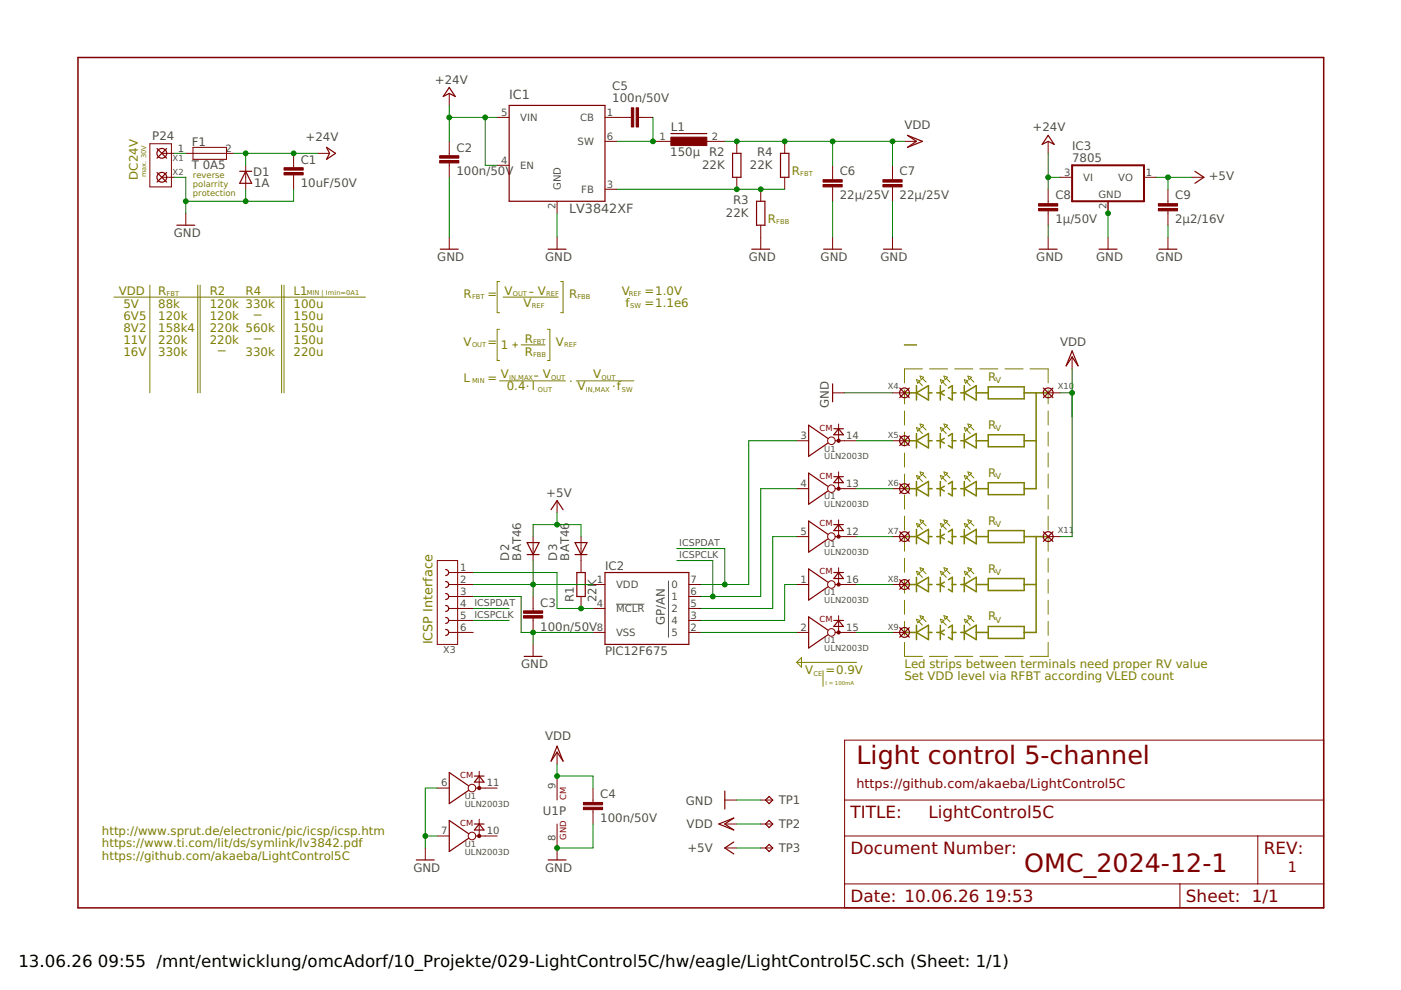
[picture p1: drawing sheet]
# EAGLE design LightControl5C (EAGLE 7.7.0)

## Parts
C1  10uF/50V  C-EUC2220K  [C2220K]
C2  100n/50V  X7R-100000P-0805  [0805]
C3  100n/50V  X7R-100000P-0805  [0805]
C4  100n/50V  X7R-100000P-0805  [0805]
C5  100n/50V  X7R-100000P-0805  [0805]
C6  22µ/25V  X5R-22000000P-1210  [1210]
C7  22µ/25V  X5R-22000000P-1210  [1210]
C8  1µ/50V  X7R-1000000P-0805  [0805]
C9  2µ2/16V  X7R-2200000P-0805  [0805]
D1  1A  RS1B  [DO214AC]
D2  BAT46  BAT46W  [SOD123]
D3  BAT46  BAT46W  [SOD123]
F1  T 0A5  OMT-T0A75-125V  [OMT125]
IC1  LV3842XF  LV3842  [SOT23-6]
IC2  PIC12F675  PIC12F675SN  [SOIC08]
IC3  7805  78L05ACY  [SOT89W]
L1  150µ  PISM-150U  [PISM]
R1  22K  RC0805-22000  [0805]
R2  22K  RC0805-22000  [0805]
R3  22K  RC0805-22000  [0805]
R4  22K  RC0805-22000  [0805]
TP1  TPB1,27  [B1,27]
TP2  TPB1,27  [B1,27]
TP3  TPB1,27  [B1,27]
U1  ULN2003D  [SOIC16]
X1  Footprint  1X1S-L38W19  [L38W19X1]
X2  Footprint  1X1S-L38W19  [L38W19X1]
X3  FLE-103-01  BOXHD-06-SMT-1.27  [FLE-103]
X4  Footprint  1X1S-L38W19  [L38W19X1]
X5  Footprint  1X1S-L38W19  [L38W19X1]
X6  Footprint  1X1S-L38W19  [L38W19X1]
X7  Footprint  1X1S-L38W19  [L38W19X1]
X8  Footprint  1X1S-L38W19  [L38W19X1]
X9  Footprint  1X1S-L38W19  [L38W19X1]
X10  Footprint  1X1S-L38W19  [L38W19X1]
X11  Footprint  1X1S-L38W19  [L38W19X1]

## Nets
+5V: C9.1 D2.A D3.A IC3.1(VO) TP3.TP
+24V: C1.1 C2.1 C8.1 D1.C F1.2 IC1.4(EN) IC1.5(VIN) IC3.3(VI)
GND: C1.2 C2.2 C3.2 C4.2 C6.2 C7.2 C8.2 C9.2 D1.A IC1.2(GND) IC2.8(VSS) IC3.2(GND) IC3.4(GND) R3.1 TP1.TP U1.6(IN) U1.7(IN) U1.8(P:GND) X2.1 X3.3 X4.1
ICSPCLK: IC2.6 U1.4(IN) X3.5
ICSPDAT: IC2.7 U1.3(IN) X3.4
N$1: IC1.3(FB) R2.1 R3.2 R4.1
N$2: D3.C R1.2
N$3: C3.1 D2.C IC2.1(VDD) X3.2
N$4: IC2.4(!MCLR!) R1.1 X3.1
N$6: C5.1 IC1.1(CB)
N$8: U1.15(OUT) X9.1
N$9: U1.14(OUT) X5.1
N$14: IC2.5 U1.5(IN)
N$15: IC2.3 U1.1(IN)
N$18: IC2.2 U1.2(IN)
N$19: U1.13(OUT) X6.1
N$23: U1.12(OUT) X7.1
N$29: U1.16(OUT) X8.1
N$SWT: C5.2 IC1.6(SW) L1.1
P24: F1.1 X1.1
VDD: C4.1 C6.1 C7.1 L1.2 R2.2 R4.2 TP2.TP U1.9(P:CM+) X10.1 X11.1
Unconnected: U1.10(OUT) U1.11(OUT) X3.6

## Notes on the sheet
- R | FBT
- max. 30V
- DC24V
- reverse
  polarrity
  protection
- R | FBB
- VDD | R | FBT | R2 | R4 | L1 | MIN | Imin=0A1 | V | OUT | V | REF | V | REF | = | 1.0V
- R | FBT | = | R | FBB
- 5V | 88k | 120k | 330k | 100u | V | REF | f | SW | = | 1.1e6
- 6V5 | 120k | 120k | 150u
- 8V2 | 158k4 | 220k | 560k | 150u
- 11V | 220k | 220k | 150u | R | FBT
- V | OUT | = | 1 | V | REF
- 16V | 330k | 330k | 220u | R | FBB
- V | IN,MAX | V | OUT | V | OUT | R
- L | MIN | = | . | V
- . | .
- 0.4 | I | OUT | V | IN,MAX | f | SW
- R | V
- R | V
- R | V
- R
- V
- R
- V
- ICSP Interface
- V | CE | = | 0.9V
- Led strips between terminals need proper RV value
  Set VDD level via RFBT according VLED count
- I = 100mA
- Light control 5-channel
- https://github.com/akaeba/LightControl5C
- http://www.sprut.de/electronic/pic/icsp/icsp.htm
  https://www.ti.com/lit/ds/symlink/lv3842.pdf
  https://github.com/akaeba/LightControl5C
- OMC_2024-12-1 | 1

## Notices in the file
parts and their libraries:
omcPIC: Copyright & License
This library is licensed under the General Public License, Version 3.
More Information about the General Public License is available at http://www.gnu.org/copyleft/gpl.html.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
omcConnector: This library is licensed under the General Public License, Version 2.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
